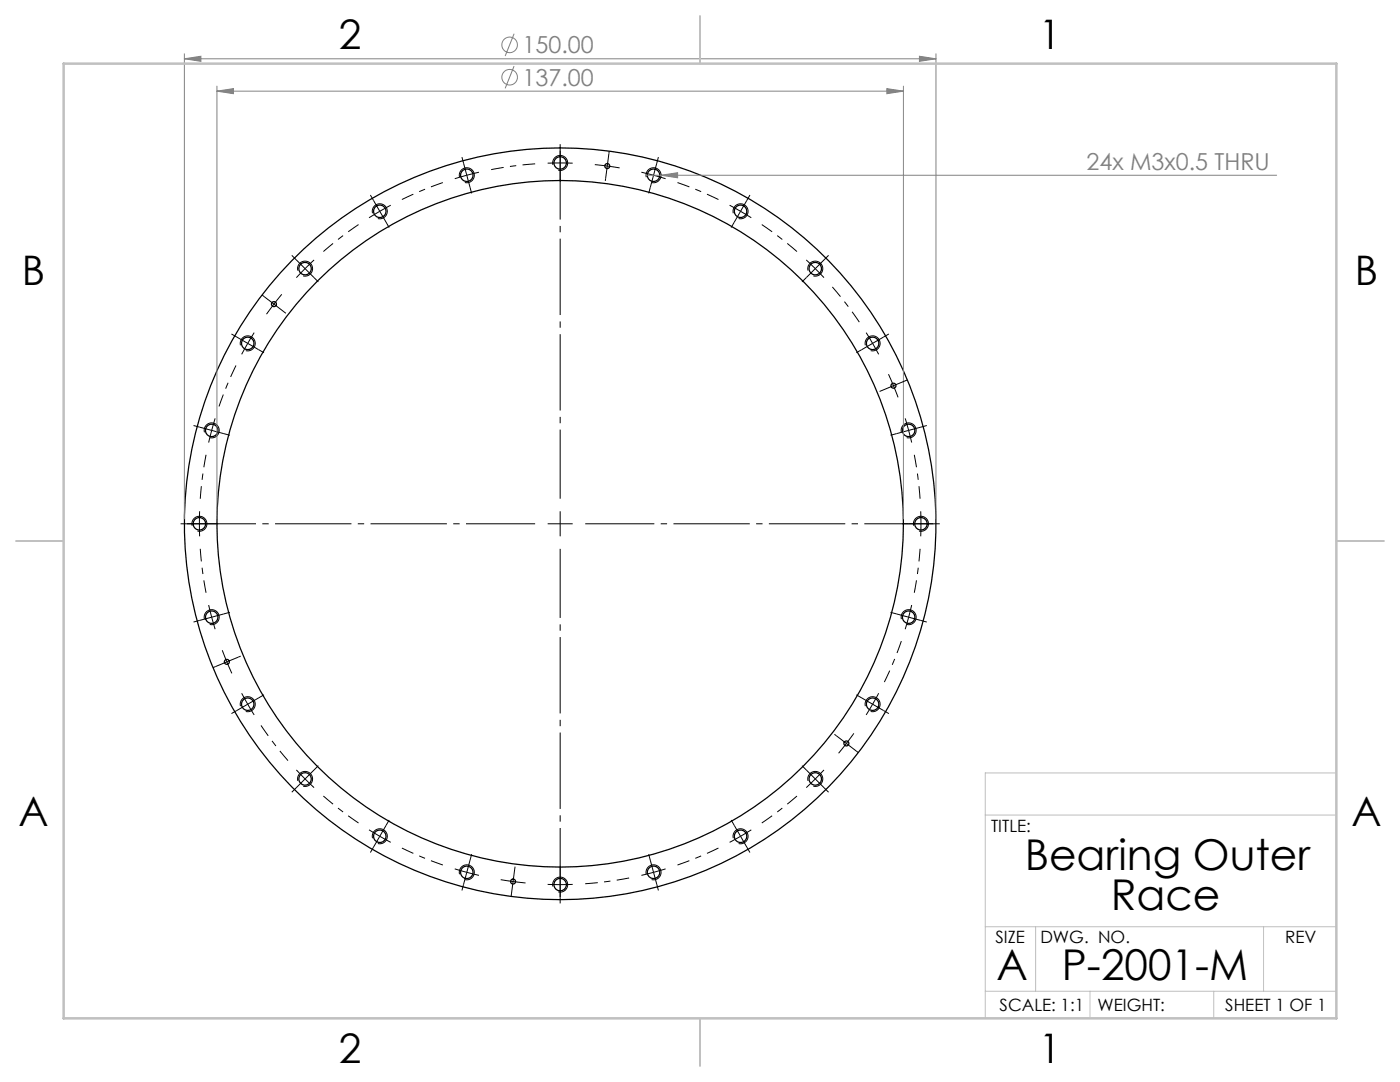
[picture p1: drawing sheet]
<svg xmlns="http://www.w3.org/2000/svg" width="279mm" height="216mm" viewBox="0 0 279 216" stroke-linecap="round" stroke-linejoin="round" font-family="sans-serif">
<g fill="none" stroke="#000" stroke-width=".25">
<circle cx="93.2" cy="35" r="1.25"/>
<circle cx="111.8" cy="32.5" r="1.25"/>
<circle cx="121.2" cy="33.1" r=".5"/>
<circle cx="130.4" cy="35" r="1.25"/>
<circle cx="60.9" cy="53.6" r="1.25"/>
<circle cx="75.8" cy="42.2" r="1.25"/>
<circle cx="147.8" cy="42.2" r="1.25"/>
<circle cx="162.7" cy="53.6" r="1.25"/>
<circle cx="49.4" cy="68.5" r="1.25"/>
<circle cx="54.7" cy="60.7" r=".5"/>
<circle cx="174.1" cy="68.5" r="1.25"/>
<circle cx="178.3" cy="77" r=".5"/>
<circle cx="42.2" cy="85.9" r="1.25"/>
<circle cx="181.3" cy="85.9" r="1.25"/>
<circle cx="39.8" cy="104.5" r="1.25"/>
<circle cx="111.8" cy="104.5" r="75"/>
<circle cx="111.8" cy="104.5" r="68.5"/>
<circle cx="183.8" cy="104.5" r="1.25"/>
<circle cx="42.2" cy="123.2" r="1.25"/>
<circle cx="45.3" cy="132.1" r=".5"/>
<circle cx="181.3" cy="123.2" r="1.25"/>
<circle cx="49.4" cy="140.5" r="1.25"/>
<circle cx="60.9" cy="155.4" r="1.25"/>
<circle cx="162.7" cy="155.4" r="1.25"/>
<circle cx="168.9" cy="148.3" r=".5"/>
<circle cx="174.1" cy="140.5" r="1.25"/>
<circle cx="75.8" cy="166.9" r="1.25"/>
<circle cx="93.2" cy="174.1" r="1.25"/>
<circle cx="102.4" cy="175.9" r=".5"/>
<circle cx="111.8" cy="176.5" r="1.25"/>
<circle cx="130.4" cy="174.1" r="1.25"/>
<circle cx="147.8" cy="166.9" r="1.25"/>
</g>
<g fill="none" stroke="#808080" stroke-width=".2">
<path d="M36.8 11.7l3.3-.5v1zM36.8 10.7v92.8M36.8 11.7h150M43.3 18.2l3.3-.5v1zM43.3 17.2v86.3M43.3 18.2h137M102.6 6.7l-1.8 4.5M102.6 13.2l-1.8 4.4M177 17.7l3.3 .5-3.3 .5zM180.3 17.2v86.3M183.5 11.2l3.3 .5-3.3 .5zM186.8 10.7v92.8"/>
<path d="M128.9 35h125.9M131.9 35l3.3-.5v1z"/>
<circle cx="101.7" cy="15.4" r="1.56"/>
<circle cx="101.7" cy="9" r="1.56"/>
</g>
<g fill="none" stroke="#000" stroke-width=".2">
<path d="M91.7 35.4a1.5 1.5 0 0 1 1.3-1.9 1.5 1.5 0 0 1 1.7 1.6 1.5 1.5 0 0 1-1.9 1.3M110.3 32.9a1.5 1.5 0 0 1 1.4-1.9 1.5 1.5 0 0 1 1.6 1.6 1.5 1.5 0 0 1-1.9 1.4M129 35.4a1.5 1.5 0 0 1 1.3-1.9 1.5 1.5 0 0 1 1.6 1.6 1.5 1.5 0 0 1-1.9 1.3M59.4 54a1.5 1.5 0 0 1 1.4-1.9 1.5 1.5 0 0 1 1.6 1.6 1.5 1.5 0 0 1-1.9 1.4M74.3 42.5a1.5 1.5 0 0 1 1.4-1.8 1.5 1.5 0 0 1 1.6 1.6 1.5 1.5 0 0 1-1.9 1.3M146.3 42.5a1.5 1.5 0 0 1 1.4-1.8 1.5 1.5 0 0 1 1.6 1.6 1.5 1.5 0 0 1-1.9 1.3M161.3 54a1.5 1.5 0 0 1 1.3-1.9 1.5 1.5 0 0 1 1.6 1.6 1.5 1.5 0 0 1-1.9 1.4M48 68.9a1.5 1.5 0 0 1 1.3-1.9 1.5 1.5 0 0 1 1.6 1.6 1.5 1.5 0 0 1-1.8 1.4M172.7 68.9a1.5 1.5 0 0 1 1.3-1.9 1.5 1.5 0 0 1 1.6 1.6 1.5 1.5 0 0 1-1.8 1.4M177.3 74.7l1.9 4.6M180.6 76l-4.6 1.9M40.8 86.3a1.5 1.5 0 0 1 1.3-1.9 1.5 1.5 0 0 1 1.6 1.6 1.5 1.5 0 0 1-1.8 1.3"/>
<path d="M179.9 86.3a1.5 1.5 0 0 1 1.3-1.9 1.5 1.5 0 0 1 1.6 1.6 1.5 1.5 0 0 1-1.8 1.3M38.3 104.9a1.5 1.5 0 0 1 1.4-1.9 1.5 1.5 0 0 1 1.6 1.6 1.5 1.5 0 0 1-1.9 1.4M182.3 104.9a1.5 1.5 0 0 1 1.4-1.9 1.5 1.5 0 0 1 1.6 1.6 1.5 1.5 0 0 1-1.9 1.4M40.8 123.5a1.5 1.5 0 0 1 1.3-1.8 1.5 1.5 0 0 1 1.6 1.6 1.5 1.5 0 0 1-1.8 1.3M179.9 123.5a1.5 1.5 0 0 1 1.3-1.8 1.5 1.5 0 0 1 1.6 1.6 1.5 1.5 0 0 1-1.8 1.3M48 140.9a1.5 1.5 0 0 1 1.3-1.9 1.5 1.5 0 0 1 1.6 1.6 1.5 1.5 0 0 1-1.8 1.4M59.4 155.8a1.5 1.5 0 0 1 1.4-1.9 1.5 1.5 0 0 1 1.6 1.7 1.5 1.5 0 0 1-1.9 1.3M161.3 155.8a1.5 1.5 0 0 1 1.3-1.9 1.5 1.5 0 0 1 1.6 1.7 1.5 1.5 0 0 1-1.9 1.3M172.7 140.9a1.5 1.5 0 0 1 1.3-1.9 1.5 1.5 0 0 1 1.6 1.6 1.5 1.5 0 0 1-1.8 1.4M74.3 167.3a1.5 1.5 0 0 1 1.4-1.9 1.5 1.5 0 0 1 1.6 1.6 1.5 1.5 0 0 1-1.9 1.3M91.7 174.5a1.5 1.5 0 0 1 1.3-1.9 1.5 1.5 0 0 1 1.7 1.6 1.5 1.5 0 0 1-1.9 1.3M110.3 176.9a1.5 1.5 0 0 1 1.4-1.9 1.5 1.5 0 0 1 1.6 1.6 1.5 1.5 0 0 1-1.9 1.4"/>
<path d="M129 174.5a1.5 1.5 0 0 1 1.3-1.9 1.5 1.5 0 0 1 1.6 1.6 1.5 1.5 0 0 1-1.9 1.3M146.3 167.3a1.5 1.5 0 0 1 1.4-1.9 1.5 1.5 0 0 1 1.6 1.6 1.5 1.5 0 0 1-1.9 1.3"/>
</g>
<g fill="none" stroke="#000" stroke-width=".2" stroke-dasharray="15.2 1.3 1.3 1.3" stroke-linecap="butt">
<path d="M74.5 40l-.6-1.1M92.5 32.6l-.3-1.3M93.2 35l-2.4 .7M93.2 35l2.4-.6M93.2 35l-.7-2.4M93.2 35l.6 2.4M93.8 37.4l.3 1.2M111.8 32.5l-2.5 .1M111.8 32.5l2.5 .1M111.8 32.5v-2.5M111.8 32.5v2.5M111.8 30v-1.2"/>
<path d="M111.8 35v1.3M120.9 35.6l-.1 .5M121.2 33.1l-2.5-.3M121.2 33.1l2.5 .4M121.2 33.1l.3-2.4M121.2 33.1l-.3 2.5M121.5 30.7l.1-.5M129.8 37.4l-.3 1.2M130.4 35l-2.4-.6M130.4 35l2.4 .7M130.4 35l.7-2.4M130.4 35l-.6 2.4"/>
<path d="M131.1 32.6l.3-1.3M149 40l.7-1.1M52.7 59.2l-.4-.3M59.1 51.8l-.9-.8M60.9 53.6l-1.8 1.8M60.9 53.6l1.8-1.7M60.9 53.6l-1.8-1.8M60.9 53.6l1.7 1.8M62.6 55.4l.9 .9M75.8 42.2l-2.1 1.2M75.8 42.2l2.2-1.3M75.8 42.2l-1.3-2.2"/>
<path d="M75.8 42.2l1.2 2.1M77 44.3l.7 1.1M146.5 44.3l-.6 1.1M147.8 42.2l-2.2-1.3M147.8 42.2l2.1 1.2M147.8 42.2l1.2-2.2M147.8 42.2l-1.3 2.1M160.9 55.4l-.8 .9M162.7 53.6l-1.8-1.7M162.7 53.6l1.7 1.8M162.7 53.6l1.8-1.8M162.7 53.6l-1.8 1.8"/>
<path d="M164.5 51.8l.9-.8M47.3 67.3l-1.1-.7M49.4 68.5l-1.2 2.2M49.4 68.5l1.3-2.1M49.4 68.5l-2.1-1.2M49.4 68.5l2.2 1.3M51.6 69.8l1.1 .6M54.7 60.7l-1.5 2M54.7 60.7l1.5-2M54.7 60.7l-2-1.5M54.7 60.7l2 1.5M56.7 62.2l.4 .3"/>
<path d="M172 69.8l-1.1 .6M174.1 68.5l-1.2-2.1M174.1 68.5l1.3 2.2M174.1 68.5l2.2-1.2M174.1 68.5l-2.1 1.3M176 77.9l-.5 .2M176.3 67.3l1.1-.7M180.6 76l.5-.2M39.8 85.2l-1.2-.3M42.2 85.9l-.6 2.4M42.2 85.9l.7-2.4M42.2 85.9l-2.4-.7"/>
<path d="M42.2 85.9l2.5 .6M44.7 86.5l1.2 .4M178.9 86.5l-1.2 .4M181.3 85.9l-.6-2.4M181.3 85.9l.6 2.4M181.3 85.9l2.5-.7M181.3 85.9l-2.4 .6M183.8 85.2l1.2-.3M37.3 104.5h-1.3M39.8 104.5v2.5M39.8 104.5v-2.5M39.8 104.5h-2.5"/>
<path d="M39.8 104.5h2.5M42.3 104.5h1.2M111.8 104.5v-2.5M111.8 104.5h-2.5M111.8 104.5v2.5M111.8 104.5h2.5M181.3 104.5h-1.3M183.8 104.5v-2.5M183.8 104.5v2.5M183.8 104.5h2.5M183.8 104.5h-2.5M186.3 104.5h1.2"/>
<path d="M39.8 123.8l-1.2 .3M42.2 123.2l.7 2.4M42.2 123.2l-.6-2.5M42.2 123.2l-2.4 .6M42.2 123.2l2.5-.7M43 133l-.5 .2M44.7 122.5l1.2-.3M45.3 132.1l1 2.3M45.3 132.1l-.9-2.4M45.3 132.1l-2.3 .9M45.3 132.1l2.3-1M47.6 131.1l.4-.2"/>
<path d="M51.6 139.3l1.1-.7M172 139.3l-1.1-.7M178.9 122.5l-1.2-.3M181.3 123.2l.6-2.5M181.3 123.2l-.6 2.4M181.3 123.2l2.5 .6M181.3 123.2l-2.4-.7M183.8 123.8l1.2 .3M47.3 141.8l-1.1 .6M49.4 140.5l1.3 2.2M49.4 140.5l-1.2-2.2M49.4 140.5l-2.1 1.3"/>
<path d="M49.4 140.5l2.2-1.2M59.1 157.2l-.9 .9M60.9 155.4l1.8 1.8M60.9 155.4l-1.8-1.8M60.9 155.4l-1.8 1.8M60.9 155.4l1.7-1.7M62.6 153.7l.9-.9M160.9 153.7l-.8-.9M162.7 155.4l1.7-1.8M162.7 155.4l-1.8 1.8M162.7 155.4l1.8 1.8M162.7 155.4l-1.8-1.7"/>
<path d="M164.5 157.2l.9 .9M166.9 146.8l-.4-.3M168.9 148.3l1.5-2M168.9 148.3l-1.5 2M168.9 148.3l2 1.6M168.9 148.3l-2-1.5M170.9 149.9l.4 .3M174.1 140.5l1.3-2.2M174.1 140.5l-1.2 2.2M174.1 140.5l2.2 1.3M174.1 140.5l-2.1-1.2M176.3 141.8l1.1 .6"/>
<path d="M74.5 169l-.6 1.1M75.8 166.9l2.2 1.2M75.8 166.9l-2.1-1.3M75.8 166.9l-1.3 2.1M75.8 166.9l1.2-2.2M77 164.7l.7-1.1M92.5 176.5l-.3 1.2M93.2 174.1l2.4 .6M93.2 174.1l-2.4-.7M93.2 174.1l-.7 2.4M93.2 174.1l.6-2.5M93.8 171.6l.3-1.2"/>
<path d="M102.1 178.4l-.1 .5M102.4 175.9l2.5 .3M102.4 175.9l-2.5-.4M102.4 175.9l-.3 2.5M102.4 175.9l.3-2.5M102.7 173.4l.1-.5M111.8 176.5h2.5M111.8 176.5h-2.5M111.8 176.5v2.5M111.8 176.5v-2.5M111.8 179v1.3M111.8 174v-1.2"/>
<path d="M129.8 171.6l-.3-1.2M130.4 174.1l2.4-.7M130.4 174.1l-2.4 .6M130.4 174.1l.7 2.4M130.4 174.1l-.6-2.5M131.1 176.5l.3 1.2M146.5 164.7l-.6-1.1M147.8 166.9l2.1-1.3M147.8 166.9l-2.2 1.2M147.8 166.9l1.2 2.1M147.8 166.9l-1.3-2.2M149 169l.7 1.1"/>
</g>
<g fill="none" stroke="#000" stroke-width=".2" stroke-dasharray="15.2 1.3 1.3 1.3" stroke-dashoffset="12.7" stroke-linecap="butt">
<path d="M88.4 36.4l-4.2 1.6-4 1.8M106.8 32.7l-4.4 .4-4.4 .7M143.4 39.8l-4.1-1.8-4.1-1.6M71.6 44.8l-3.6 2.6-3.5 2.8M159.1 50.2l-3.5-2.8-3.6-2.6M47.1 72.9l-1.8 4.1-1.6 4.1M171.5 64.3l-2.6-3.6-2.8-3.4M41.1 90.8l-.7 4.3-.4 4.4M183.6 99.5l-.4-4.4-.7-4.3M40 109.5l.4 4.4 .7 4.4M182.5 118.3l.7-4.4 .4-4.4M176.5 136.1l1.8-4 1.6-4.2"/>
<path d="M52.1 144.8l2.6 3.5 2.8 3.5M64.5 158.8l3.5 2.8 3.6 2.6M80.2 169.2l4 1.8 4.2 1.6M116.8 176.3l4.4-.4 4.4-.7M135.2 172.6l4.1-1.6 4.1-1.8M152 164.2l3.6-2.6 3.5-2.8"/>
</g>
<path d="M111.8 99.5v-69.5M106.8 104.5h-69.5M111.8 109.5v69.5M116.8 104.5h69.5" fill="none" stroke="#000" stroke-width=".2" stroke-dasharray="15.2 1.3 1.3 1.3" stroke-dashoffset="1.4" stroke-linecap="butt"/>
<path d="M266.7 154.2h-70.1v49M196.6 162.6h70.1M196.6 197.8h70.1M196.6 184.9h70.1M206.7 184.9v12.9M217.5 197.8v5.4M242.2 197.8v5.4M252.2 184.9v12.9" fill="none" stroke="#c0c0c0" stroke-width=".2"/>
<path d="M139.7 3.2v9.5M3.2 107.9h9.5M266.7 107.9h9.5M139.7 203.2v9.5" fill="none" stroke="#c0c0c0" stroke-width=".25"/>
<path d="M12.7 12.7h254v190.5h-254z" fill="none" stroke="#c0c0c0" stroke-width=".5"/>
<g fill="#808080">
<path d="M131.9 35l3.3-.5v1z"/>
<path d="M36.8 11.7l3.3-.5v1zM183.5 11.2l3.3 .5-3.3 .5zM43.3 18.2l3.3-.5v1zM177 17.7l3.3 .5-3.3 .5z"/>
</g>
<g font-size="8.5">
<text x="204.5" y="173.5">Bearing Outer</text>
<text x="221.7" y="181.6">Race</text>
<text x="198.9" y="195.5">A</text>
<text x="211.9" y="195.5">P-2001-M</text>
</g>
<g font-size="8.1">
<text x="67.6" y="9.7">2</text>
<text x="207.3" y="9.7">1</text>
<text x="4.4" y="57">B</text>
<text x="270.4" y="57">B</text>
<text x="3.7" y="164.9">A</text>
<text x="269.7" y="164.9">A</text>
<text x="67.6" y="212.2">2</text>
<text x="207.3" y="212.2">1</text>
</g>
<g font-size="4.7" fill="#808080">
<text x="104.3" y="10.7">150.00</text>
<text x="104.3" y="17.1">137.00</text>
<text x="216.8" y="34">24x M3x0.5 THRU</text>
</g>
<g font-size="3.4">
<text x="197.8" y="166">TITLE:</text>
<text x="198.7" y="188.1">SIZE</text>
<text x="207.6" y="188.1">DWG. NO.</text>
<text x="256.5" y="188.2">REV</text>
<text x="199.5" y="201.7">SCALE: 1:1</text>
<text x="219" y="201.8">WEIGHT:</text>
<text x="244.5" y="201.7">SHEET 1 OF 1</text>
</g>
</svg>
